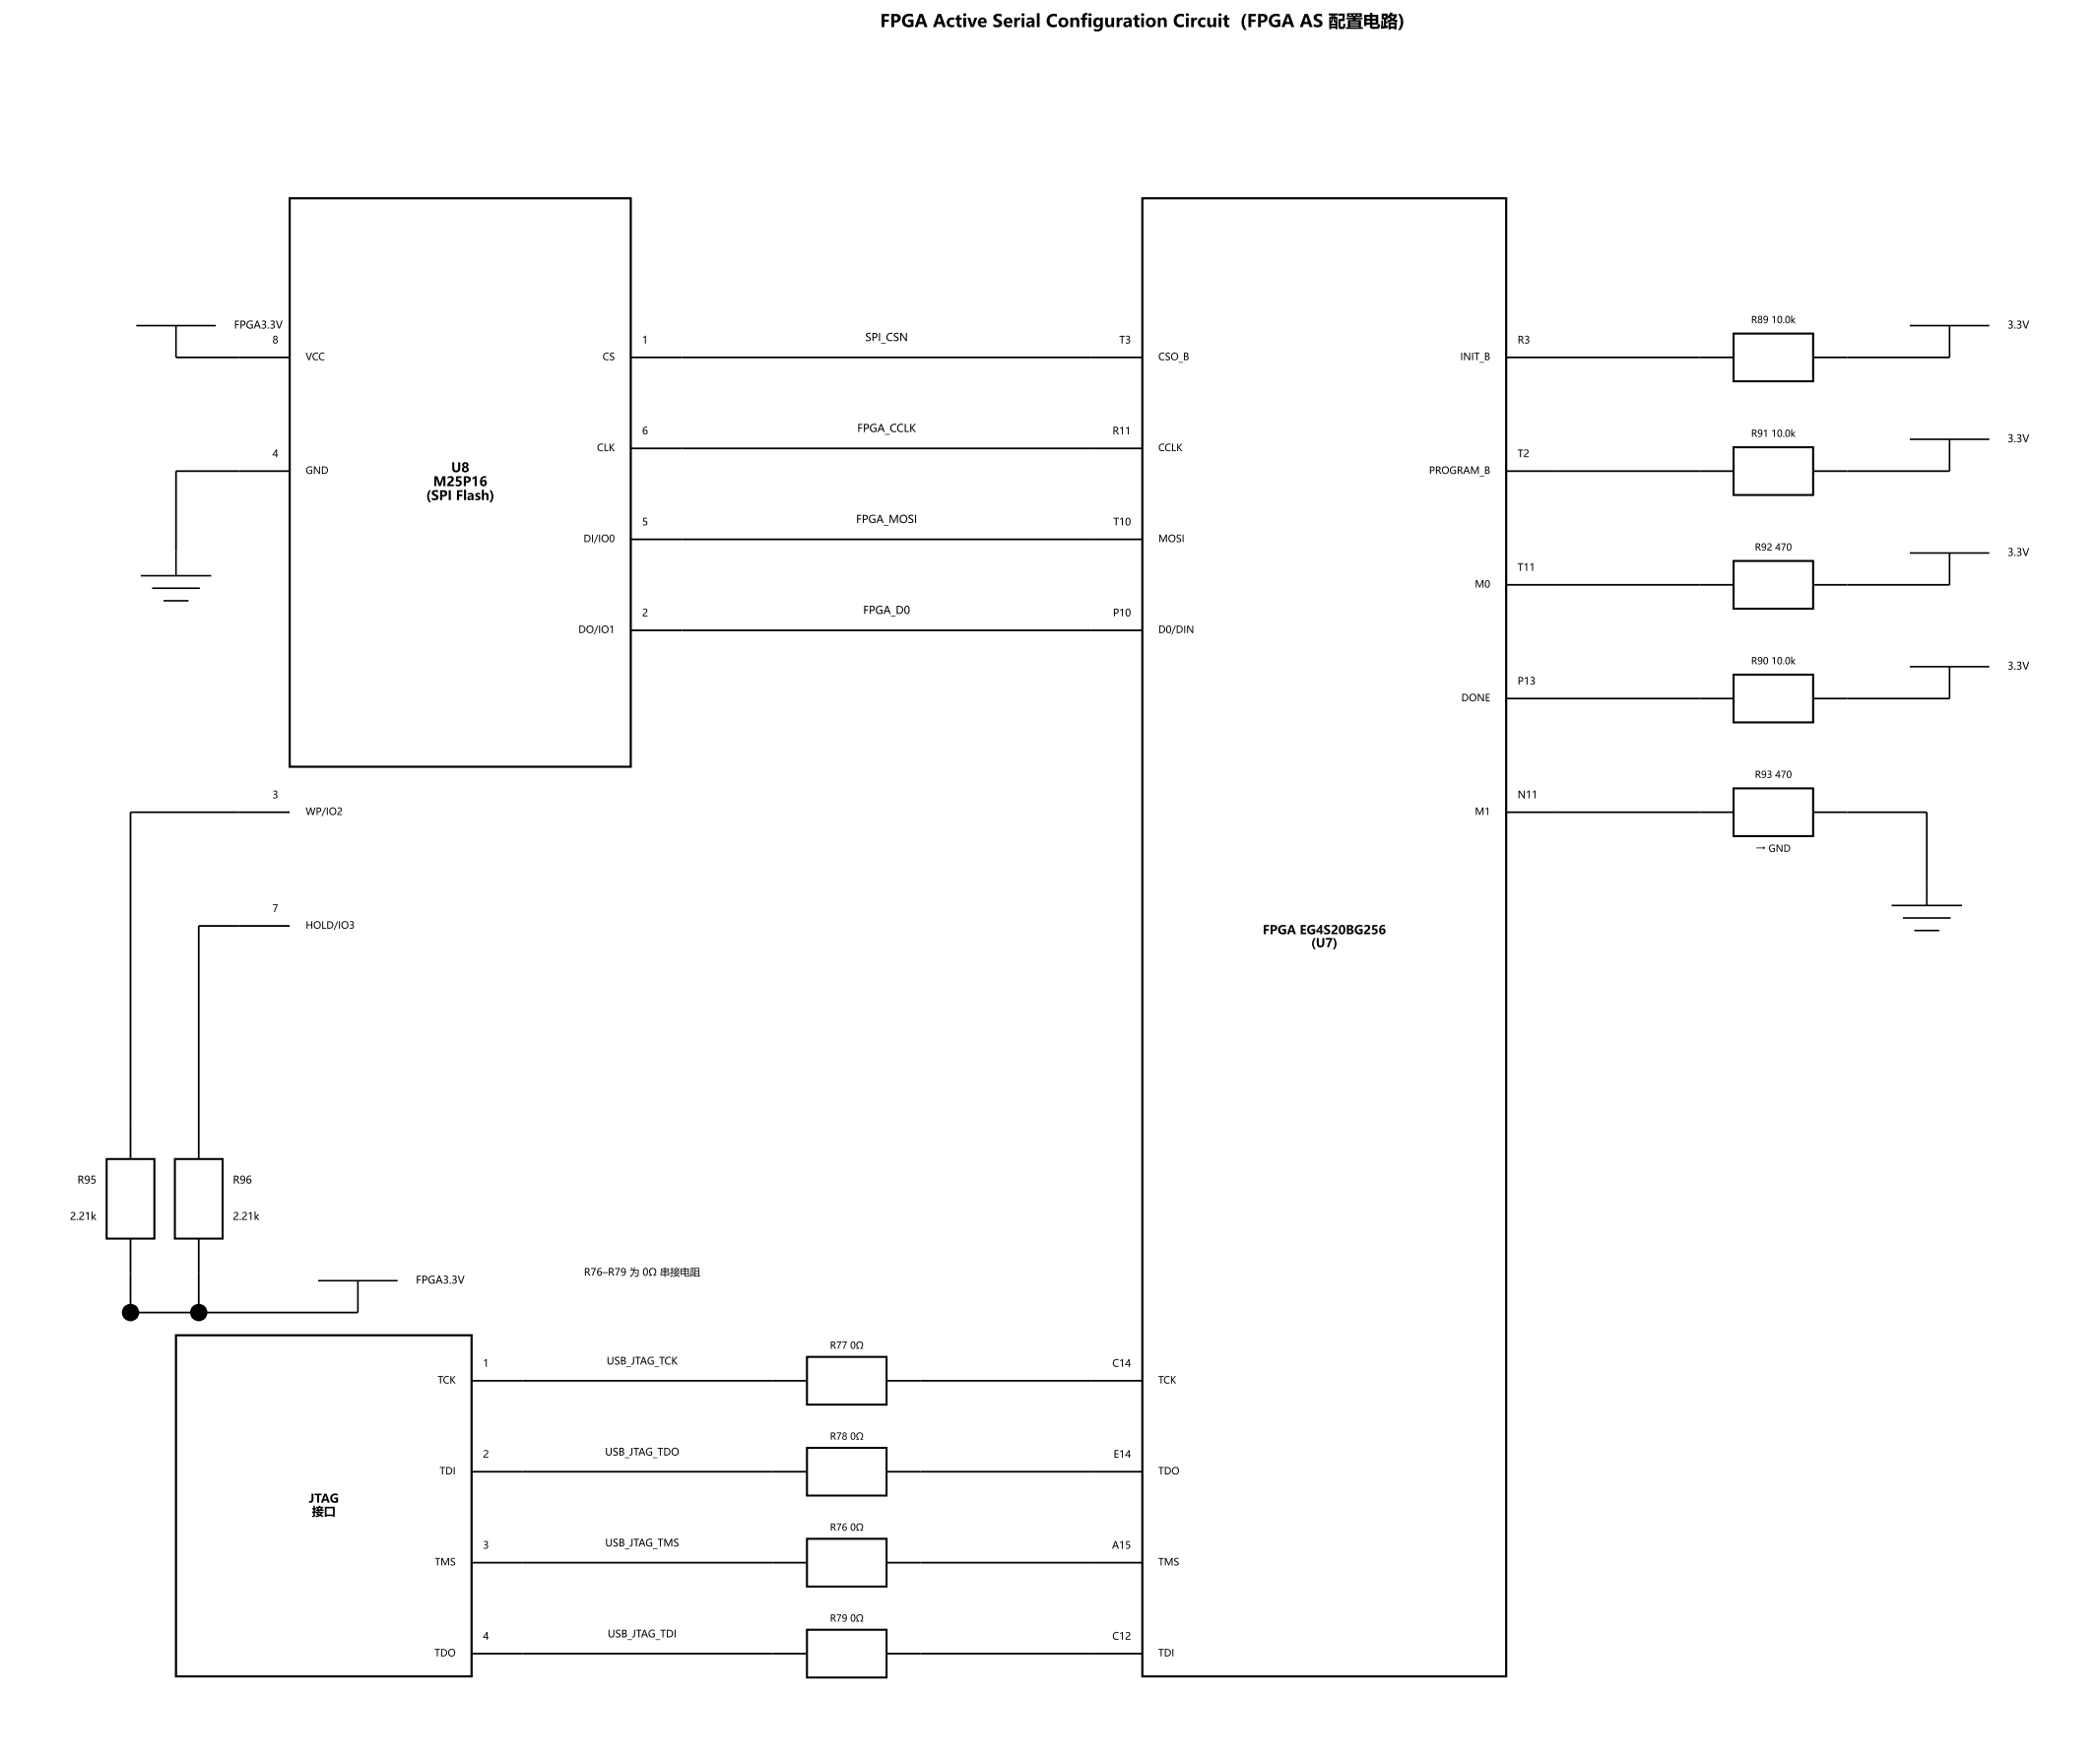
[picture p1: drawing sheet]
<svg xmlns="http://www.w3.org/2000/svg" width="510mm" height="430mm" viewBox="0 0 510 430" stroke-linecap="round" stroke-linejoin="round" font-family="sans-serif">
<path d="M70.6 48.3h83v138.4h-83zM278.2 48.3h88.6v359.9h-88.6zM42.9 325.2h72v83h-72z" fill="none" stroke="#000" stroke-width=".53"/>
<g fill="none" stroke="#000" stroke-width=".42">
<path d="M42.9 87h27.7M153.6 87h124.6M366.8 87h55.4M441.6 87h33.2M70.6 114.7h-27.7v19.4M153.6 109.2h124.6M366.8 114.7h55.4M441.6 114.7h33.2M153.6 131.3h124.6M153.6 153.5h124.6M366.8 142.4h55.4M441.6 142.4h33.2"/>
<path d="M366.8 170.1h55.4M441.6 170.1h33.2M70.6 197.8h-38.8v84.4M366.8 197.8h55.4M441.6 197.8h27.7v16.6M70.6 225.5h-22.2v56.7M31.8 301.6v18h55.4M48.4 301.6v18M114.9 336.2h81.6M215.9 336.2h62.3M114.9 358.4h81.6M215.9 358.4h62.3"/>
<path d="M114.9 380.5h81.6M215.9 380.5h62.3M114.9 402.7h81.6M215.9 402.7h62.3"/>
</g>
<g fill="none" stroke="#000" stroke-width=".39">
<path d="M33.2 79.3h19.4M42.9 79.3v7.7M465.1 79.3h19.4M474.8 79.3v7.7M465.1 107h19.4M474.8 107v7.7M42.9 134.1v6.1M465.1 134.7h19.4M474.8 134.7v7.7M34.3 140.2h17.1M37 143.2h11.7M39.8 146.3h6.1"/>
<path d="M465.1 162.3h19.4M474.8 162.3v7.8M469.3 214.4v6.1M460.7 220.5h17.1M463.4 223.5h11.7M466.2 226.6h6.1M77.5 311.9h19.4M87.2 311.9v7.7"/>
</g>
<path d="M422.2 81.2h19.4v11.7h-19.4zM422.2 108.9h19.4v11.6h-19.4zM422.2 136.6h19.4v11.6h-19.4zM422.2 164.3h19.4v11.6h-19.4zM422.2 192h19.4v11.6h-19.4zM26 282.2h11.6v19.4h-11.6zM42.6 282.2h11.6v19.4h-11.6zM196.5 330.4h19.4v11.6h-19.4zM196.5 352.6h19.4v11.6h-19.4zM196.5 374.7h19.4v11.6h-19.4zM196.5 396.9h19.4v11.6h-19.4z" fill="none" stroke="#000" stroke-width=".49"/>
<g fill="#000" stroke="#000" stroke-width=".35">
<circle cx="31.8" cy="319.6" r="1.94"/>
<circle cx="48.4" cy="319.6" r="1.94"/>
</g>
<text font-size="4.2" x="214.3" y="6.6">FPGA Active Serial Configuration Circuit (FPGA AS 配置电路)</text>
<g font-size="3.2">
<text x="105.5" y="118.4">M25P16</text>
<text x="109.9" y="115">U8</text>
<text x="103.8" y="121.8">(SPI Flash)</text>
</g>
<g font-size="3">
<text x="307.5" y="227.5">FPGA EG4S20BG256</text>
<text x="319.3" y="230.7">(U7)</text>
</g>
<g font-size="2.9">
<text x="75.2" y="365.9">JTAG</text>
<text x="76" y="369.1">接口</text>
</g>
<g font-size="2.6">
<text x="210.7" y="83">SPI_CSN</text>
<text x="208.8" y="105.2">FPGA_CCLK</text>
<text x="208.5" y="127.3">FPGA_MOSI</text>
<text x="210.2" y="149.5">FPGA_D0</text>
</g>
<g font-size="2.5">
<text x="57" y="80">FPGA3.3V</text>
<text x="66.3" y="83.6">8</text>
<text x="156.4" y="83.6">1</text>
<text x="272.6" y="83.6">T3</text>
<text x="369.6" y="83.6">R3</text>
<text x="488.9" y="80">3.3V</text>
<text x="156.4" y="105.8">6</text>
<text x="270.9" y="105.8">R11</text>
<text x="488.9" y="107.7">3.3V</text>
<text x="66.3" y="111.3">4</text>
<text x="369.6" y="111.3">T2</text>
<text x="156.4" y="127.9">5</text>
<text x="271.1" y="127.9">T10</text>
<text x="488.9" y="135.4">3.3V</text>
<text x="369.6" y="139">T11</text>
<text x="156.4" y="150.1">2</text>
<text x="271" y="150.1">P10</text>
<text x="369.6" y="166.7">P13</text>
<text x="488.9" y="163.1">3.3V</text>
<text x="66.3" y="194.4">3</text>
<text x="369.6" y="194.4">N11</text>
<text x="66.3" y="222.1">7</text>
<text x="18.9" y="288.2">R95</text>
<text x="56.7" y="288.2">R96</text>
<text x="17" y="297.1">2.21k</text>
<text x="56.7" y="297.1">2.21k</text>
<text x="142.2" y="310.6">R76–R79 为 0Ω 串接电阻</text>
<text x="101.3" y="312.6">FPGA3.3V</text>
<text x="117.6" y="332.8">1</text>
<text x="147.7" y="332.3">USB_JTAG_TCK</text>
<text x="270.9" y="332.8">C14</text>
<text x="117.6" y="355">2</text>
<text x="147.3" y="354.4">USB_JTAG_TDO</text>
<text x="271.2" y="355">E14</text>
<text x="117.6" y="377.1">3</text>
<text x="147.4" y="376.6">USB_JTAG_TMS</text>
<text x="270.8" y="377.1">A15</text>
<text x="117.6" y="399.3">4</text>
<text x="148" y="398.7">USB_JTAG_TDI</text>
<text x="270.9" y="399.3">C12</text>
</g>
<g font-size="2.4">
<text x="74.4" y="87.7">VCC</text>
<text x="146.8" y="87.7">CS</text>
<text x="282.1" y="87.7">CSO_B</text>
<text x="355.6" y="87.7">INIT_B</text>
<text x="145.4" y="109.9">CLK</text>
<text x="282.1" y="109.9">CCLK</text>
<text x="74.4" y="115.4">GND</text>
<text x="348" y="115.4">PROGRAM_B</text>
<text x="142.1" y="132">DI/IO0</text>
<text x="282.1" y="132">MOSI</text>
<text x="359.2" y="143.1">M0</text>
<text x="140.9" y="154.2">DO/IO1</text>
<text x="282.1" y="154.2">D0/DIN</text>
<text x="355.9" y="170.8">DONE</text>
<text x="74.4" y="198.5">WP/IO2</text>
<text x="359.2" y="198.5">M1</text>
<text x="74.4" y="226.1">HOLD/IO3</text>
<text x="106.6" y="336.9">TCK</text>
<text x="282.1" y="336.9">TCK</text>
<text x="107.1" y="359">TDI</text>
<text x="282.1" y="359">TDO</text>
<text x="105.9" y="381.2">TMS</text>
<text x="282.1" y="381.2">TMS</text>
<text x="105.8" y="403.3">TDO</text>
<text x="282.1" y="403.3">TDI</text>
</g>
<g font-size="2.3">
<text x="426.5" y="78.7">R89 10.0k</text>
<text x="426.5" y="106.4">R91 10.0k</text>
<text x="427.4" y="134.1">R92 470</text>
<text x="426.5" y="161.8">R90 10.0k</text>
<text x="427.4" y="189.4">R93 470</text>
<text x="427.7" y="207.4">→ GND</text>
<text x="202.1" y="328.4">R77 0Ω</text>
<text x="202.1" y="350.6">R78 0Ω</text>
<text x="202.1" y="372.7">R76 0Ω</text>
<text x="202.1" y="394.9">R79 0Ω</text>
</g>
</svg>
